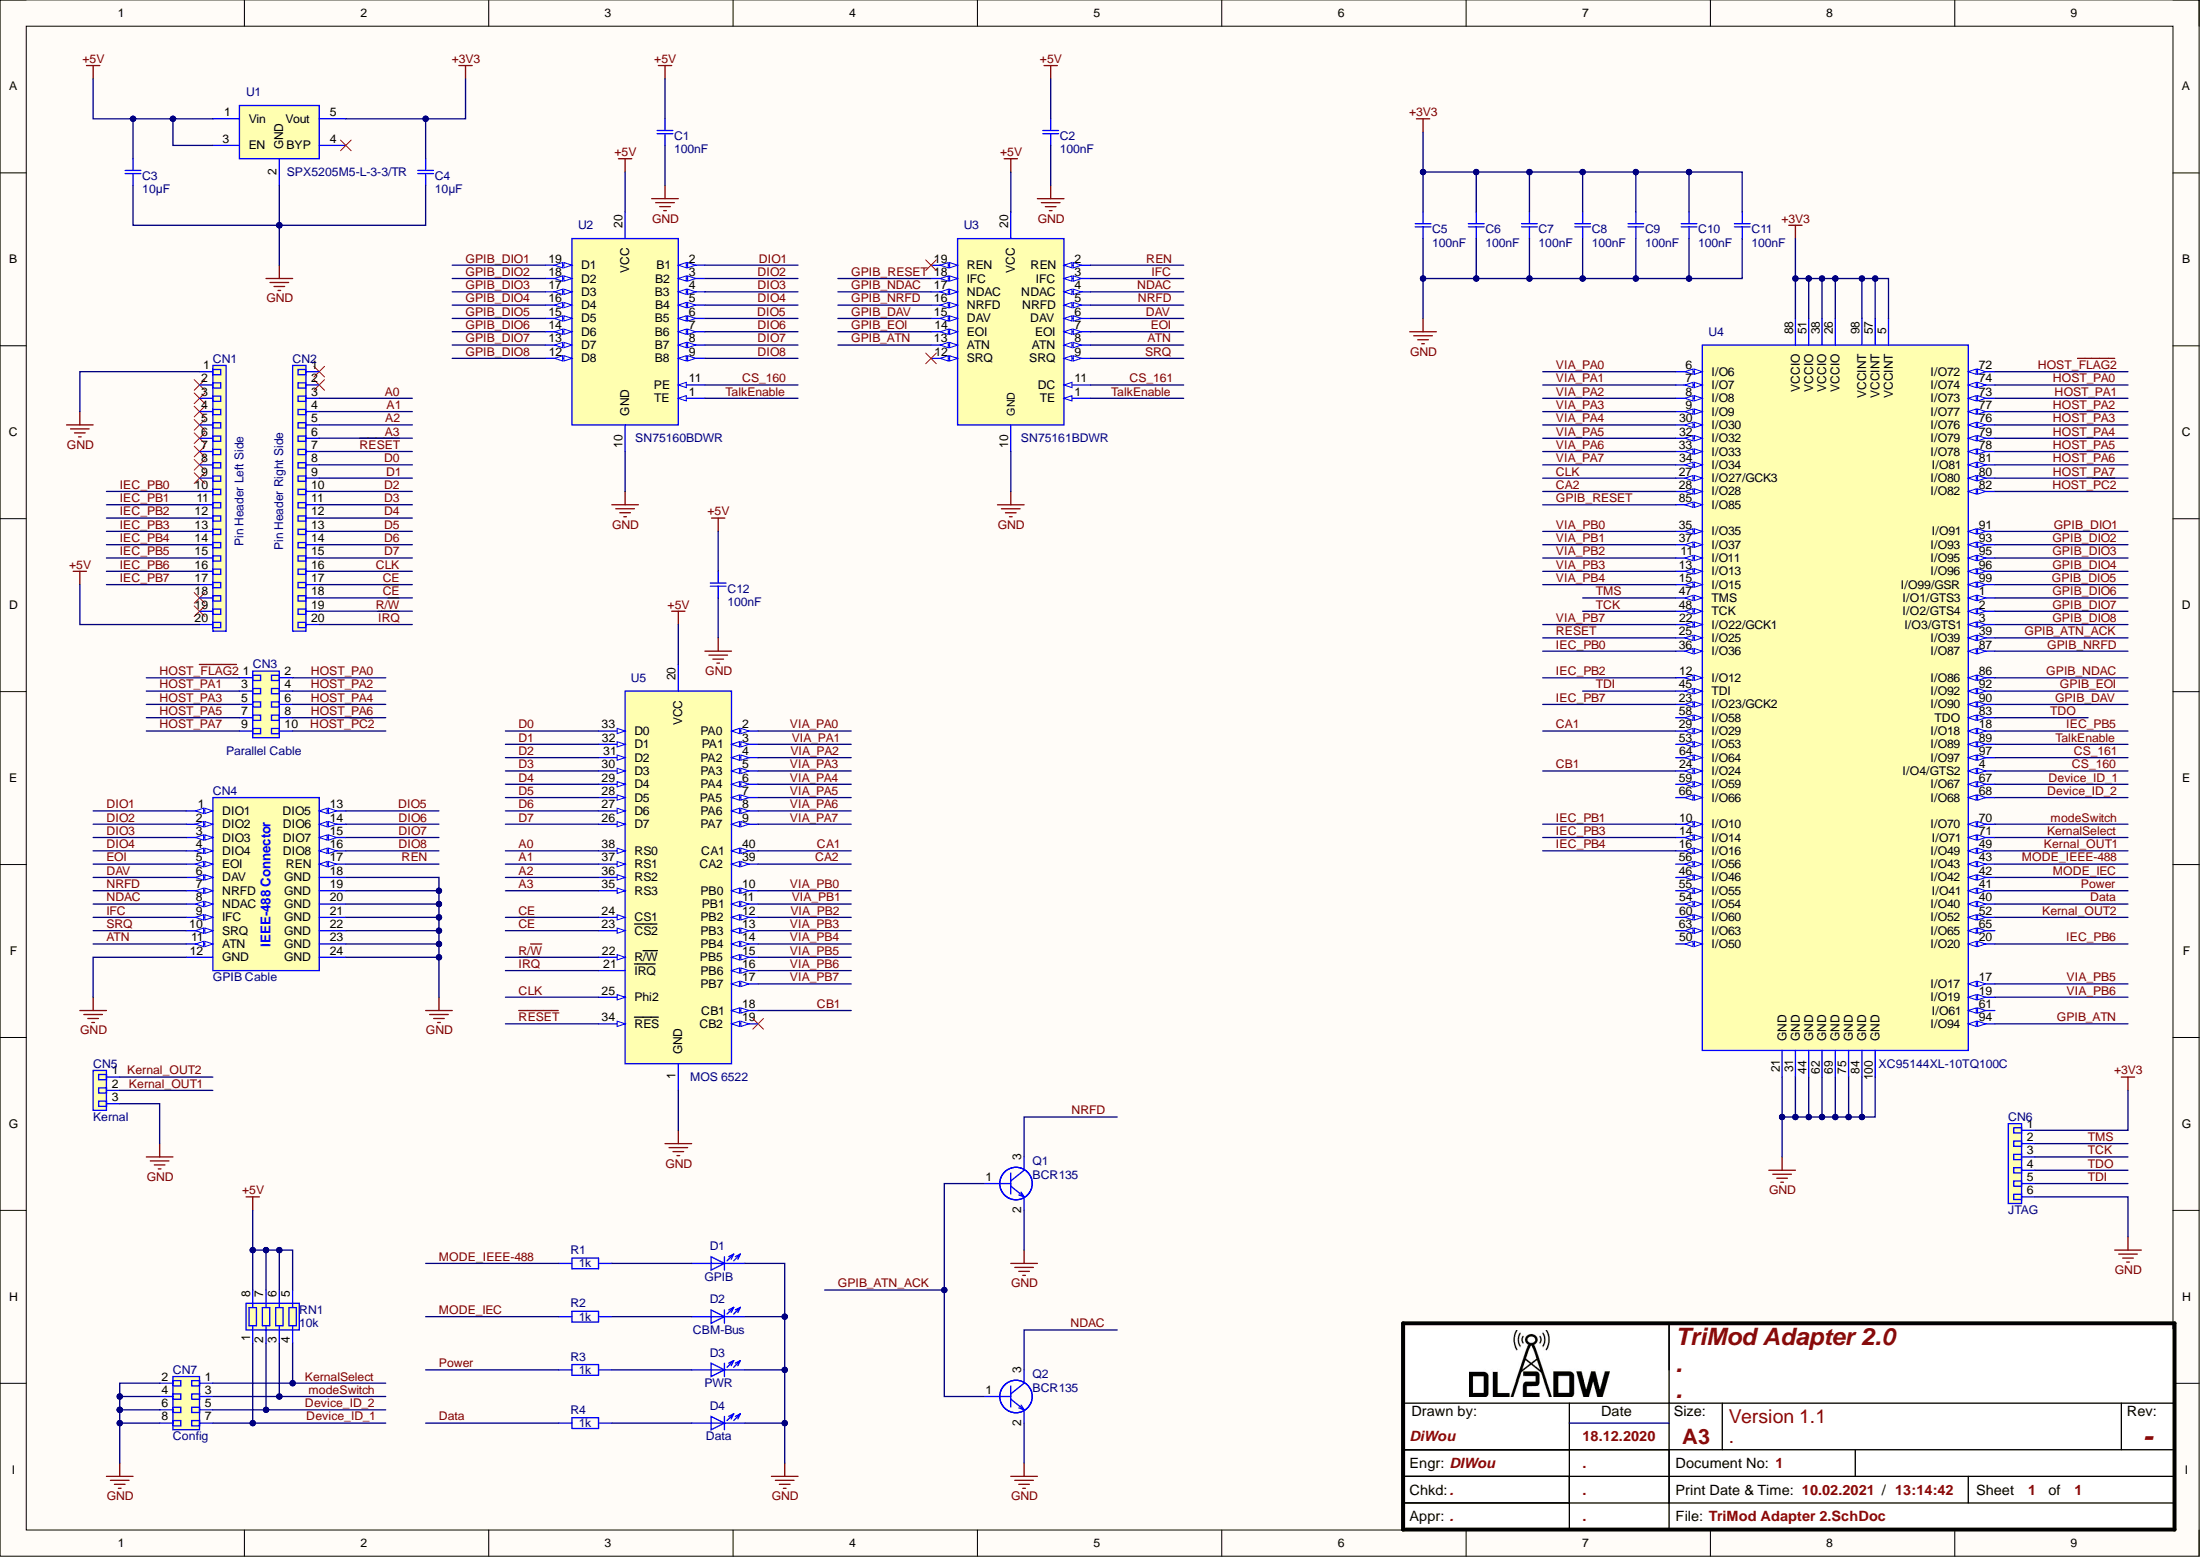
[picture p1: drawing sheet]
# Altium project TriMod Adapter 2.PrjPcb
Author: PCB-Tech; Revision: -; Title: Projektname; Version: 1.1
1 sheet, 35 parts. Net scope: global (net labels, ports and power ports of the same name join across sheets).
Board file: TriMod Adapter 2.PcbDoc

## Sheet TriMod Adapter 2.SchDoc: Projektname
size 420 x 297 mm; ApprovedBy: .; CheckedBy: .; Author: DiWou; CompanyName: DL2DW; DrawnBy: DiWou; Engineer: DIWou; Organization: DL2DW; DocumentNumber: 1; Revision: -; SheetNumber: 1; SheetTotal: 1; DrawnDate: 18.12.2020; EngrDate: .; ChkdDate: .; Title1: TriMod Adapter 2.0; Title2: .; Title3: .; Desc1: Version 1.1; Desc2: .; ApprDate: .

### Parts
C1  100nF  [CAP 100nF SMD 0603 C0603C104J3RACTU]
C2  100nF  [CAP 100nF SMD 0603 C0603C104J3RACTU]
C3  10µF  [Kemet C0805CxxxK8RACTU Series H=1.4mm]
C4  10µF  [Kemet C0805CxxxK8RACTU Series H=1.4mm]
C5  100nF  [CAP 100nF SMD 0603 C0603C104J3RACTU]
C6  100nF  [CAP 100nF SMD 0603 C0603C104J3RACTU]
C7  100nF  [CAP 100nF SMD 0603 C0603C104J3RACTU]
C8  100nF  [CAP 100nF SMD 0603 C0603C104J3RACTU]
C9  100nF  [CAP 100nF SMD 0603 C0603C104J3RACTU]
C10  100nF  [CAP 100nF SMD 0603 C0603C104J3RACTU]
C11  100nF  [CAP 100nF SMD 0603 C0603C104J3RACTU]
C12  100nF  [CAP 100nF SMD 0603 C0603C104J3RACTU]
CN1  Pin Header Left Side  [Pin Header 01x20 2.54mm precision Horizontal Male]
CN2  Pin Header Right Side  [Pin Header 01x20 2.54mm precision Horizontal Male]
CN3  Parallel Cable  [MPE 369-1-010 Buchsenleisten MicroMatch 1,27 mm,2X05,gerade]
CN4  GPIB Cable  [IEEE-488 Micro Match Connector]
CN5  Kernal  [Pin Header 01x03 2.54mm Horizontal Male]
CN6  JTAG  [Pin Header 01x06 2.54mm Horizontal Male]
CN7  Config  [Pin Header 02x04 2.54mm Horizontal Male]
D1  GPIB  [LED Blue SMD 0603]
D2  CBM-Bus  [LED Green SMD 0603]
D3  PWR  [LED Red SMD 0603]
D4  Data  [LED Yellow SMD 0603]
Q1  BCR135  [BCR135 SOT23]
Q2  BCR135  [BCR135 SOT23]
R1  1k  [1k Ohm R 0603 SMD]
R2  1k  [1k Ohm R 0603 SMD]
R3  1k  [1k Ohm R 0603 SMD]
R4  1k  [1k Ohm R 0603 SMD]
RN1  10k  [RES ARRAY 4 RES 10K OHM 0804]
U1  SPX5205M5-L-3-3/TR  [SOT-23-5]
U2  SN75160BDWR  [SN75160BDWR SOIC-20 W7.5mm P1,27mm]
U3  SN75161BDWR  [SN75161BDWR SOIC-20 W7.5mm P1,27mm]
U4  XC95144XL-10TQ100C  [TQFP-100 P0.5mm XC95144XL-7TQ100C]
U5  MOS 6522  [MOS 6522 with Socket]

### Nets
+3V3: C4.2 C5.2 C6.2 C7.2 C8.2 C9.2 C10.2 C11.2 CN6.1 U1.5(Vout) U4.5(VCCINT) U4.26(VCCIO) U4.38(VCCIO) U4.51(VCCIO) U4.57(VCCINT) U4.88(VCCIO) U4.98(VCCINT)
+5V: C1.2 C2.2 C3.2 C12.2 CN1.20 RN1.5 RN1.6 RN1.7 RN1.8 U1.1(Vin) U1.3(EN) U2.20(VCC) U3.20(VCC) U5.20(VCC)
GND: C1.1 C2.1 C3.1 C4.1 C5.1 C6.1 C7.1 C8.1 C9.1 C10.1 C11.1 C12.1 CN1.1 CN4.12(GND) CN4.18(GND) CN4.19(GND) CN4.20(GND) CN4.21(GND) CN4.22(GND) CN4.23(GND) CN4.24(GND) CN5.3 CN6.6 CN7.2 CN7.4 CN7.6 CN7.8 D1.1 D2.1 D3.1 D4.1 Q1.2 Q2.2 U1.2(GND) U2.10(GND) U3.10(GND) U4.21(GND) U4.31(GND) U4.44(GND) U4.62(GND) U4.69(GND) U4.75(GND) U4.84(GND) U4.100(GND) U5.1(GND)
A0: CN2.3 U5.38(RS0)
A1: CN2.4 U5.37(RS1)
A2: CN2.5 U5.36(RS2)
A3: CN2.6 U5.35(RS3)
ATN: CN4.11(ATN) U3.8(ATN)
~{CE}: CN2.18 U5.23(~{CS2})
CA1: U4.29(I/O29) U5.40(CA1)
CA2: U4.28(I/O28) U5.39(CA2)
CB1: U4.24(I/O24) U5.18(CB1)
CE: CN2.17 U5.24(CS1)
CLK: CN2.16 U4.27(I/O27/GCK3) U5.25(Phi2)
CS_160: U2.11(PE) U4.4(I/O4/GTS2)
CS_161: U3.11(DC) U4.97(I/O97)
D0: CN2.8 U5.33(D0)
D1: CN2.9 U5.32(D1)
D2: CN2.10 U5.31(D2)
D3: CN2.11 U5.30(D3)
D4: CN2.12 U5.29(D4)
D5: CN2.13 U5.28(D5)
D6: CN2.14 U5.27(D6)
D7: CN2.15 U5.26(D7)
Data: R4.1 U4.40(I/O40)
DAV: CN4.6(DAV) U3.6(DAV)
Device_ID_1: CN7.7 RN1.1 U4.67(I/O67)
Device_ID_2: CN7.5 RN1.2 U4.68(I/O68)
DIO1: CN4.1(DIO1) U2.2(B1)
DIO2: CN4.2(DIO2) U2.3(B2)
DIO3: CN4.3(DIO3) U2.4(B3)
DIO4: CN4.4(DIO4) U2.5(B4)
DIO5: CN4.13(DIO5) U2.6(B5)
DIO6: CN4.14(DIO6) U2.7(B6)
DIO7: CN4.15(DIO7) U2.8(B7)
DIO8: CN4.16(DIO8) U2.9(B8)
EOI: CN4.5(EOI) U3.7(EOI)
GPIB_ATN: U3.13(ATN) U4.94(I/O94)
GPIB_ATN_ACK: Q1.1 Q2.1 U4.39(I/O39)
GPIB_DAV: U3.15(DAV) U4.90(I/O90)
GPIB_DIO1: U2.19(D1) U4.91(I/O91)
GPIB_DIO2: U2.18(D2) U4.93(I/O93)
GPIB_DIO3: U2.17(D3) U4.95(I/O95)
GPIB_DIO4: U2.16(D4) U4.96(I/O96)
GPIB_DIO5: U2.15(D5) U4.99(I/O99/GSR)
GPIB_DIO6: U2.14(D6) U4.1(I/O1/GTS3)
GPIB_DIO7: U2.13(D7) U4.2(I/O2/GTS4)
GPIB_DIO8: U2.12(D8) U4.3(I/O3/GTS1)
GPIB_EOI: U3.14(EOI) U4.92(I/O92)
GPIB_NDAC: U3.17(NDAC) U4.86(I/O86)
GPIB_NRFD: U3.16(NRFD) U4.87(I/O87)
GPIB_RESET: U3.18(IFC) U4.85(I/O85)
HOST_~{FLAG2}: CN3.1 U4.72(I/O72)
HOST_~{PC2}: CN3.10 U4.82(I/O82)
HOST_PA0: CN3.2 U4.74(I/O74)
HOST_PA1: CN3.3 U4.73(I/O73)
HOST_PA2: CN3.4 U4.77(I/O77)
HOST_PA3: CN3.5 U4.76(I/O76)
HOST_PA4: CN3.6 U4.79(I/O79)
HOST_PA5: CN3.7 U4.78(I/O78)
HOST_PA6: CN3.8 U4.81(I/O81)
HOST_PA7: CN3.9 U4.80(I/O80)
~{IRQ}: CN2.20 U5.21(~{IRQ})
IEC_PB0: CN1.10 U4.36(I/O36)
IEC_PB1: CN1.11 U4.10(I/O10)
IEC_PB2: CN1.12 U4.12(I/O12)
IEC_PB3: CN1.13 U4.14(I/O14)
IEC_PB4: CN1.14 U4.16(I/O16)
IEC_PB5: CN1.15 U4.18(I/O18)
IEC_PB6: CN1.16 U4.20(I/O20)
IEC_PB7: CN1.17 U4.23(I/O23/GCK2)
IFC: CN4.9(IFC) U3.3(IFC)
Kernal_OUT1: CN5.2 U4.49(I/O49)
Kernal_OUT2: CN5.1 U4.52(I/O52)
KernalSelect: CN7.1 RN1.4 U4.71(I/O71)
MODE_IEC: R2.1 U4.42(I/O42)
MODE_IEEE-488: R1.1 U4.43(I/O43)
modeSwitch: CN7.3 RN1.3 U4.70(I/O70)
NDAC: CN4.8(NDAC) Q2.3 U3.4(NDAC)
NRFD: CN4.7(NRFD) Q1.3 U3.5(NRFD)
Power: R3.1 U4.41(I/O41)
R/~{W}: CN2.19 U5.22(R~{/W})
~{RESET}: CN2.7 U4.25(I/O25) U5.34(~{RES})
REN: CN4.17(REN) U3.2(REN)
SRQ: CN4.10(SRQ) U3.9(SRQ)
TalkEnable: U2.1(TE) U3.1(TE) U4.89(I/O89)
TCK: CN6.3 U4.48(TCK)
TDI: CN6.5 U4.45(TDI)
TDO: CN6.4 U4.83(TDO)
TMS: CN6.2 U4.47(TMS)
VIA_PA0: U4.6(I/O6) U5.2(PA0)
VIA_PA1: U4.7(I/O7) U5.3(PA1)
VIA_PA2: U4.8(I/O8) U5.4(PA2)
VIA_PA3: U4.9(I/O9) U5.5(PA3)
VIA_PA4: U4.30(I/O30) U5.6(PA4)
VIA_PA5: U4.32(I/O32) U5.7(PA5)
VIA_PA6: U4.33(I/O33) U5.8(PA6)
VIA_PA7: U4.34(I/O34) U5.9(PA7)
VIA_PB0: U4.35(I/O35) U5.10(PB0)
VIA_PB1: U4.37(I/O37) U5.11(PB1)
VIA_PB2: U4.11(I/O11) U5.12(PB2)
VIA_PB3: U4.13(I/O13) U5.13(PB3)
VIA_PB4: U4.15(I/O15) U5.14(PB4)
VIA_PB5: U4.17(I/O17) U5.15(PB5)
VIA_PB6: U4.19(I/O19) U5.16(PB6)
VIA_PB7: U4.22(I/O22/GCK1) U5.17(PB7)
NetD1_2: D1.2 R1.2
NetD2_2: D2.2 R2.2
NetD3_2: D3.2 R3.2
NetD4_2: D4.2 R4.2

Not connected (* = marked no-connect by the designer): CN1 2* 3* 4* 5* 6* 7* 8* 9* 18* 19*; CN2 1* 2*; U1 4(BYP)*; U3 12(SRQ)* 19(REN)*; U4 46(I/O46) 50(I/O50) 53(I/O53) 54(I/O54) 55(I/O55) 56(I/O56) 58(I/O58) 59(I/O59) 60(I/O60) 61(I/O61) 63(I/O63) 64(I/O64) 65(I/O65) 66(I/O66); U5 19(CB2)*
